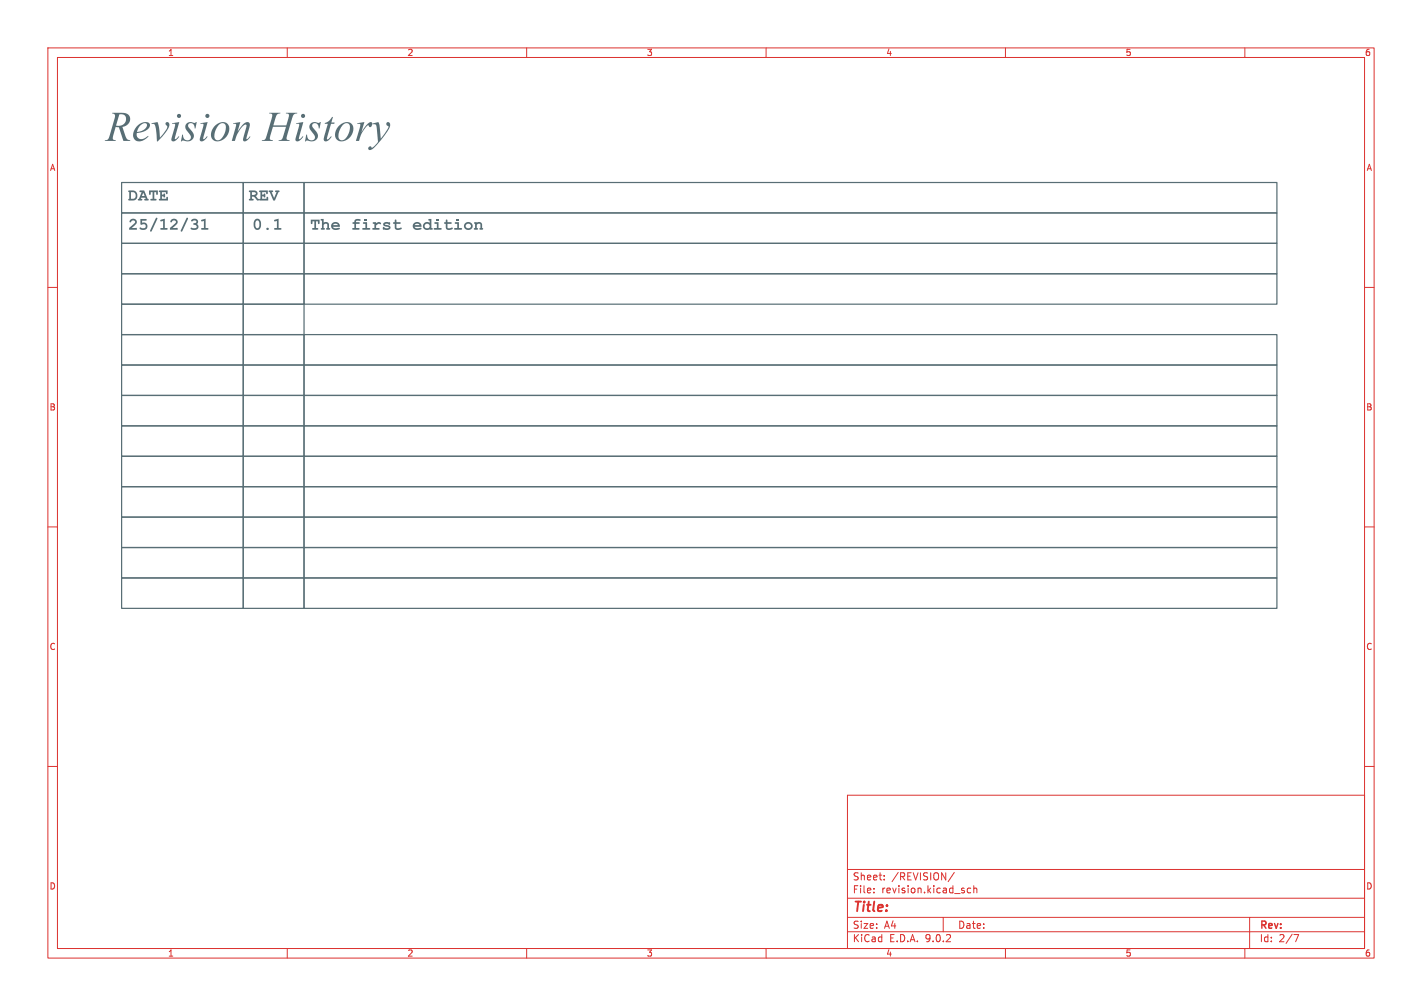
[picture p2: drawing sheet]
<svg xmlns="http://www.w3.org/2000/svg" width="297mm" height="210mm" viewBox="0 0 297 210" stroke-linecap="round" stroke-linejoin="round" font-family="sans-serif">
<g fill="none" stroke="#dc322f" stroke-width=".21">
<path d="M10 10h277v190h-277zM12 12h273v186h-273zM60 10v2M110 10v2M160 10v2M210 10v2M260 10v2M10 60h2M285 60h2M10 110h2M285 110h2M10 160h2"/>
<path d="M177 166h108v32h-108zM285 160h2M60 198v2M110 198v2M160 198v2M177 194.5h108M177 191.5h108M177 187.5h108M177 181.5h108M182.5 186.3v.1M182.5 185.5v.1M184.7 183.6v.1"/>
<path d="M184.7 182.8v.1M197 191.5v3M199.3 182.1l-1.3 2M202.7 185.5l-.4-.1-.3 .3 .2 .6h.5M203.4 185.5l.2-.1 .4 .1v.9M203.4 184.9v1.5M210 198v2M260 198v2M261 191.5v6.5M270.2 195.1h1l-.6 1.5"/>
</g>
<g fill="none" stroke="#586e75" stroke-width=".25">
<path d="M63.5 38.1h203.2v6.4h-203.2zM63.5 44.5h203.2v6.3h-203.2zM63.5 50.8h203.2v6.4h-203.2zM63.5 57.2h203.2v6.3h-203.2zM63.5 69.9h203.2v6.3h-203.2zM63.5 76.2h203.2v6.4h-203.2zM63.5 88.9h203.2v6.4h-203.2zM63.5 82.6h203.2v6.3h-203.2zM63.5 95.3h203.2v6.3h-203.2zM63.5 114.3h203.2v6.4h-203.2zM63.5 101.6h203.2v6.4h-203.2zM63.5 108h203.2v6.3h-203.2z"/>
<path d="M63.5 120.7h203.2v6.3h-203.2z"/>
</g>
<g fill="#586e75">
<path d="M80.2 46.5l.4-.1h.5a.26 .26 0 0 1 .4 .2 .26 .26 0 0 1-.3 .3l-.6-.2-.2 .1 .1 .1a.86 .86 0 0 1 1.1 .6 1.21 1.21 0 0 1-1.6 .3v-.3a.23 .23 0 0 1 .2-.1 .23 .23 0 0 1 .2 .2h.7l.1-.1-.1-.1a.96 .96 0 0 1-1.1-.6z"/>
<path d="M82.5 45.9h.3v.5l.9 .1-.1 .2h-.8v.7a.71 .71 0 0 0 1 .1l.1 .1a.83 .83 0 0 1-1.5-.1v-.8l-.3-.1 .3-.2z"/>
<path d="M97.1 46.7a.91 .91 0 0 1 1.4-.1 .91 .91 0 0 1-.2 1.3 .91 .91 0 0 1-1.3-.3l-.1-.4h.3a.53 .53 0 0 0 .6 .5 .53 .53 0 0 0 .5-.4 .53 .53 0 0 0-.5-.6l-.4 .1-.2 .4h-.3z"/>
<path d="M99.1 46.4h.5v.1a.67 .67 0 0 1 .7-.1 .67 .67 0 0 1 .4 .5v.7l.2 .3-.5 .1-.3-.2 .2-.2v-.7a.4 .4 0 0 0-.3-.2 .4 .4 0 0 0-.4 .2v.7l.2 .3h-.8v-.2l.2-.1v-.9l-.2-.1z"/>
<path d="M40 45.9a.73 .73 0 0 1 1-.2 .73 .73 0 0 1 .1 1.1 .74 .74 0 0 1 .2 1 .74 .74 0 0 1-1 .2 .34 .34 0 0 1-.4 0 .34 .34 0 0 1 0-.4h.3a.55 .55 0 0 0 .9-.4l-.6-.3a.18 .18 0 0 1-.1-.1 .18 .18 0 0 1 .1-.2 .34 .34 0 0 0 .5-.4l-.2-.2-.5 .1a.2 .2 0 0 1-.3 .1 .2 .2 0 0 1 0-.3z"/>
<path d="M42 45.9l.9-.2v1.9h.6v.3h-1.4v-.3h.5v-1.5l-.5 .1z"/>
<path d="M57.3 45.9l.9-.2v1.9h.5v.3h-1.4v-.3h.5v-1.5l-.5 .1z"/>
</g>
<g fill="none" stroke="#586e75" stroke-width=".25">
<path d="M25.4 38.1h25.4v6.4h-25.4zM50.8 38.1h12.7v6.4h-12.7zM25.4 50.8h25.4v6.4h-25.4zM25.4 57.2h25.4v6.3h-25.4zM25.4 44.5h25.4v6.3h-25.4zM50.8 44.5h12.7v6.3h-12.7zM50.8 57.2h12.7v6.3h-12.7zM50.8 50.8h12.7v6.4h-12.7zM25.4 63.5h25.4v6.4h-25.4zM25.4 69.9h25.4v6.3h-25.4zM25.4 76.2h25.4v6.4h-25.4zM50.8 69.9h12.7v6.3h-12.7z"/>
<path d="M50.8 76.2h12.7v6.4h-12.7zM50.8 63.5h12.7v6.4h-12.7zM25.4 82.6h25.4v6.3h-25.4zM25.4 88.9h25.4v6.4h-25.4zM25.4 95.3h25.4v6.3h-25.4zM50.8 82.6h12.7v6.3h-12.7zM50.8 95.3h12.7v6.3h-12.7zM50.8 88.9h12.7v6.4h-12.7zM25.4 108h25.4v6.3h-25.4zM25.4 114.3h25.4v6.4h-25.4zM25.4 101.6h25.4v6.4h-25.4zM50.8 101.6h12.7v6.4h-12.7z"/>
<path d="M50.8 114.3h12.7v6.4h-12.7zM50.8 108h12.7v6.3h-12.7zM25.4 120.7h25.4v6.3h-25.4zM50.8 120.7h12.7v6.3h-12.7z"/>
</g>
<text font-size="8.8" fill="#586e75" x="22.1" y="31.7">RevisionHistory</text>
<g font-size="3.5" fill="#586e75">
<text x="26.7" y="42.8">DATE</text>
<text x="51.9" y="42.8">REV</text>
<text x="26.8" y="48.9">25/12/31</text>
<text x="52.7" y="48.9">0.1</text>
<text x="64.8" y="48.9">The first</text>
<text x="86.1" y="48.9">edition</text>
</g>
<text font-size="2.8" fill="#dc322f" x="178" y="190.9">Title:</text>
<g font-size="2.1" fill="#dc322f">
<text x="178" y="184">Sheet:</text>
<text x="186.2" y="184">/REVISION/</text>
<text x="178" y="186.7">File:</text>
<text x="184.1" y="186.7">revision.kicad_sch</text>
<text x="178" y="196.9">KiCad</text>
<text x="178" y="194.1">Size:</text>
<text x="184.7" y="194.1">A4</text>
<text x="185.7" y="196.9">E.D.A.</text>
<text x="193.3" y="196.9">9.0.2</text>
<text x="200" y="194.1">Date:</text>
<text x="263" y="194.3">Rev:</text>
<text x="263" y="196.9">Id:</text>
<text x="267.1" y="196.9">2/7</text>
</g>
<g font-size="1.8" fill="#dc322f">
<text x="35" y="11.9">1</text>
<text x="85" y="11.9">2</text>
<text x="135" y="11.9">3</text>
<text x="185" y="11.9">4</text>
<text x="235" y="11.9">5</text>
<text x="285" y="11.9">6</text>
<text x="10.3" y="35.9">A</text>
<text x="285.3" y="35.9">A</text>
<text x="10.3" y="85.9">B</text>
<text x="285.3" y="85.9">B</text>
<text x="10.3" y="135.9">C</text>
<text x="285.3" y="135.9">C</text>
<text x="10.3" y="185.9">D</text>
<text x="285.3" y="185.9">D</text>
<text x="35" y="199.9">1</text>
<text x="85" y="199.9">2</text>
<text x="135" y="199.9">3</text>
<text x="185" y="199.9">4</text>
<text x="235" y="199.9">5</text>
<text x="285" y="199.9">6</text>
</g>
</svg>
